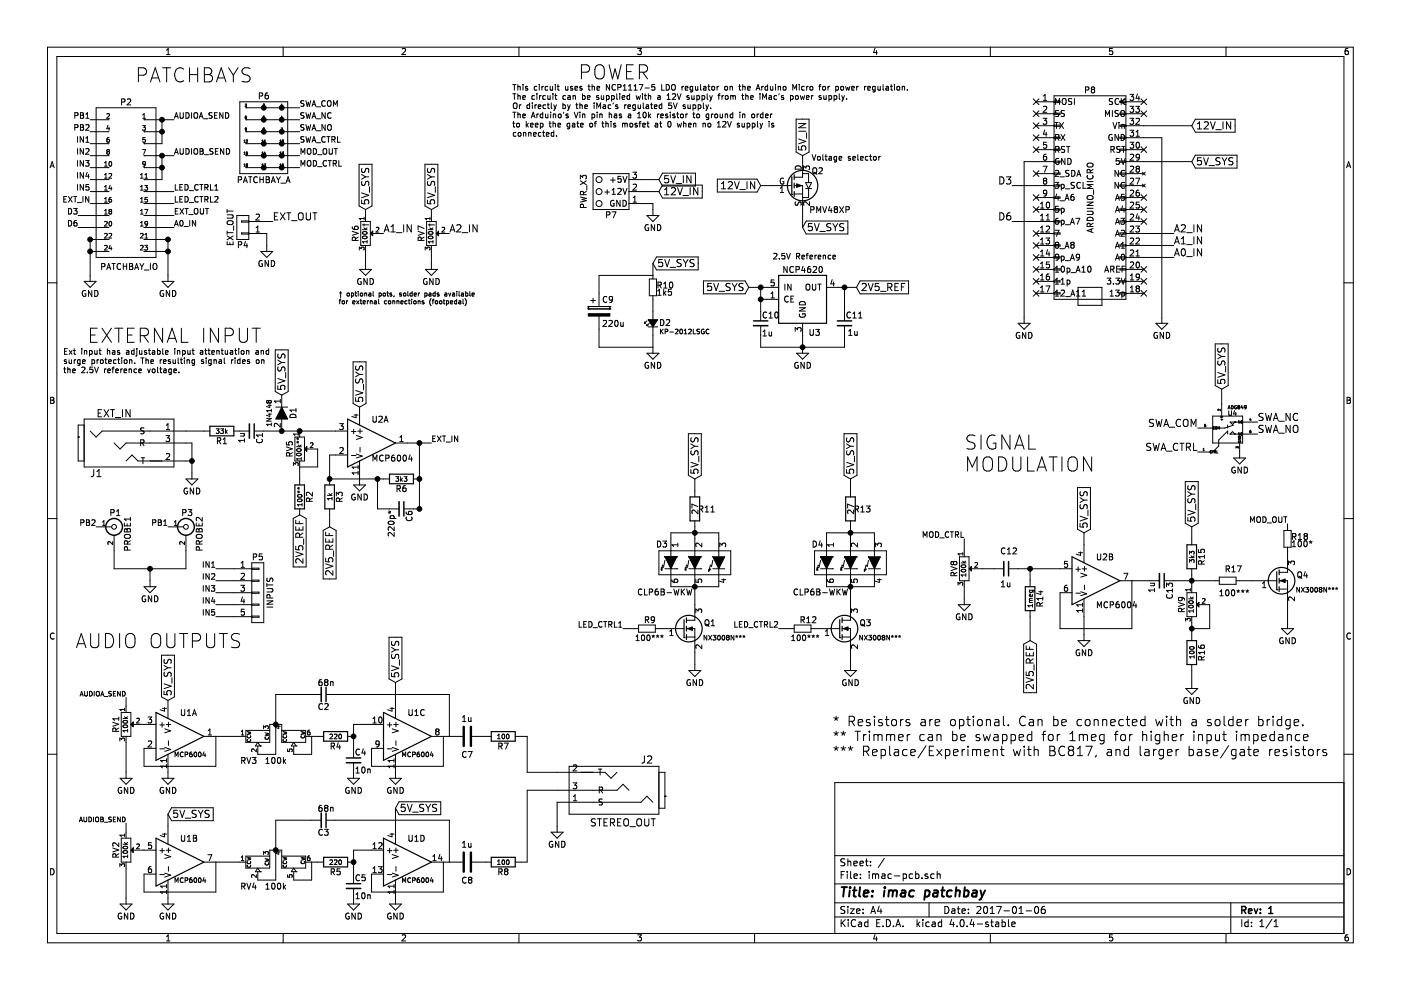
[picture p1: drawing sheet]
EESchema Schematic File Version 2
LIBS:power
LIBS:device
LIBS:transistors
LIBS:conn
LIBS:linear
LIBS:regul
LIBS:74xx
LIBS:cmos4000
LIBS:adc-dac
LIBS:memory
LIBS:xilinx
LIBS:microcontrollers
LIBS:dsp
LIBS:microchip
LIBS:analog_switches
LIBS:motorola
LIBS:texas
LIBS:intel
LIBS:audio
LIBS:interface
LIBS:digital-audio
LIBS:philips
LIBS:display
LIBS:cypress
LIBS:siliconi
LIBS:opto
LIBS:atmel
LIBS:contrib
LIBS:valves
LIBS:arduino
LIBS:imac
LIBS:jack_3p
LIBS:cree
LIBS:nxp-semi
LIBS:kingbright
LIBS:imac-pcb-cache
EELAYER 25 0
EELAYER END
$Descr A4 11693 8268
encoding utf-8
Sheet 1 1
Title "imac patchbay"
Date "2017-01-06"
Rev "1"
Comp ""
Comment1 ""
Comment2 ""
Comment3 ""
Comment4 ""
$EndDescr
$Comp
L ARDUINO_MICRO P8
U 1 1
P 9100 1650
F 0 "P8" H 9100 2550 50  0000 C CNN
F 1 "ARDUINO_MICRO" V 9100 1650 50  0000 C CNN
F 2 "Imac:Arduino_Micro_2x1x17" H 9100 550 50  0001 C CNN
F 3 "" H 9100 550 50  0000 C CNN
	1    9100 1650
	1    0    0    -1  
$EndComp
$Comp
L JACK_3P J2
U 1 1
P 5100 6600
F 0 "J2" H 4800 6350 60  0000 C CNN
F 1 "STEREO_OUT" H 5000 6875 60  0000 C CNN
F 2 "Lumberg:Lumberg_1503_03" H 5050 6600 60  0001 C CNN
F 3 "" H 5050 6600 60  0000 C CNN
	1    5100 6600
	-1   0    0    1   
$EndComp
$Comp
L JACK_3P J1
U 1 1
P 1100 3700
F 0 "J1" H 800 3450 60  0000 C CNN
F 1 "EXT_IN" H 950 3950 60  0000 C CNN
F 2 "Lumberg:Lumberg_1503_03" H 1050 3700 60  0001 C CNN
F 3 "" H 1050 3700 60  0000 C CNN
	1    1100 3700
	1    0    0    -1  
$EndComp
$Comp
L PROBE P1
U 1 1
P 950 4400
F 0 "P1" H 960 4520 50  0000 C CNN
F 1 "PROBE1" V 1060 4340 50  0000 C CNN
F 2 "Imac:PSG01546_RCA_Phono_Connector" H 950 4400 50  0001 C CNN
F 3 "" H 950 4400 50  0000 C CNN
	1    950  4400
	1    0    0    -1  
$EndComp
$Comp
L PROBE P3
U 1 1
P 1550 4400
F 0 "P3" H 1560 4520 50  0000 C CNN
F 1 "PROBE2" V 1660 4340 50  0000 C CNN
F 2 "Imac:PSG01546_RCA_Phono_Connector" H 1550 4400 50  0001 C CNN
F 3 "" H 1550 4400 50  0000 C CNN
	1    1550 4400
	1    0    0    -1  
$EndComp
$Comp
L CONN_01X05 P5
U 1 1
P 2150 4950
F 0 "P5" H 2150 5250 50  0000 C CNN
F 1 "INPUTS" V 2250 4950 50  0000 C CNN
F 2 "Socket_Strips:Socket_Strip_Angled_1x05" H 2150 4950 50  0001 C CNN
F 3 "" H 2150 4950 50  0000 C CNN
	1    2150 4950
	1    0    0    -1  
$EndComp
$Comp
L CONN_02X12_PATCH P2
U 1 1
P 1050 1550
F 0 "P2" H 1050 2250 50  0000 C CNN
F 1 "PATCHBAY_IO" H 1075 875 50  0000 C CNN
F 2 "Socket_Strips:Socket_Strip_Straight_2x12" H 1050 350 50  0001 C CNN
F 3 "" H 1050 350 50  0000 C CNN
	1    1050 1550
	1    0    0    -1  
$EndComp
$Comp
L GND #PWR01
U 1 1
P 5450 1750
F 0 "#PWR01" H 5450 1500 50  0001 C CNN
F 1 "GND" H 5450 1600 50  0000 C CNN
F 2 "" H 5450 1750 50  0000 C CNN
F 3 "" H 5450 1750 50  0000 C CNN
	1    5450 1750
	1    0    0    -1  
$EndComp
Text Label 1800 4750 2    47   ~ 0
IN1
Text Label 1800 4850 2    47   ~ 0
IN2
Text Label 1800 4950 2    47   ~ 0
IN3
Text Label 1800 5050 2    47   ~ 0
IN4
Text Label 1800 5150 2    47   ~ 0
IN5
$Comp
L GND #PWR02
U 1 1
P 1250 4850
F 0 "#PWR02" H 1250 4600 50  0001 C CNN
F 1 "GND" H 1250 4700 50  0000 C CNN
F 2 "" H 1250 4850 50  0000 C CNN
F 3 "" H 1250 4850 50  0000 C CNN
	1    1250 4850
	1    0    0    -1  
$EndComp
Text Label 1400 4400 2    47   ~ 0
PB1
Text Label 800  4400 2    47   ~ 0
PB2
Text Label 750  1200 2    47   ~ 0
IN1
Text Label 750  1300 2    47   ~ 0
IN2
Text Label 750  1400 2    47   ~ 0
IN3
Text Label 750  1500 2    47   ~ 0
IN4
Text Label 750  1600 2    47   ~ 0
IN5
Text Label 750  1000 2    47   ~ 0
PB1
Text Label 750  1100 2    47   ~ 0
PB2
$Comp
L GND #PWR03
U 1 1
P 750 2300
F 0 "#PWR03" H 750 2050 50  0001 C CNN
F 1 "GND" H 750 2150 50  0000 C CNN
F 2 "" H 750 2300 50  0000 C CNN
F 3 "" H 750 2300 50  0000 C CNN
	1    750  2300
	1    0    0    -1  
$EndComp
Text Label 1450 1000 0    47   ~ 0
AUDIOA_SEND
Text Label 1450 1300 0    47   ~ 0
AUDIOB_SEND
Text Label 1450 1600 0    47   ~ 0
LED_CTRL1
Text Label 1450 1700 0    47   ~ 0
LED_CTRL2
$Comp
L GND #PWR04
U 1 1
P 1400 2300
F 0 "#PWR04" H 1400 2050 50  0001 C CNN
F 1 "GND" H 1400 2150 50  0000 C CNN
F 2 "" H 1400 2300 50  0000 C CNN
F 3 "" H 1400 2300 50  0000 C CNN
	1    1400 2300
	1    0    0    -1  
$EndComp
$Comp
L CONN_03X06 P6
U 1 1
P 2200 1100
F 0 "P6" H 2200 1400 50  0000 C CNN
F 1 "PATCHBAY_A" H 2200 700 50  0000 C CNN
F 2 "Imac:Socket_Strip_Straight_3x06" H 2200 1100 50  0001 C CNN
F 3 "" H 2200 1100 50  0000 C CNN
	1    2200 1100
	1    0    0    -1  
$EndComp
Text Label 2500 900  0    47   ~ 0
SWA_COM
Text Label 2500 1000 0    47   ~ 0
SWA_NC
Text Label 2500 1100 0    47   ~ 0
SWA_NO
Text Label 2500 1200 0    47   ~ 0
SWA_CTRL
Text Label 2500 1300 0    47   ~ 0
MOD_OUT
Text Label 2500 1400 0    47   ~ 0
MOD_CTRL
Wire Wire Line
	1800 5150 1950 5150
Wire Wire Line
	1800 5050 1950 5050
Wire Wire Line
	1800 4950 1950 4950
Wire Wire Line
	1800 4850 1950 4850
Wire Wire Line
	1800 4750 1950 4750
Wire Wire Line
	950  4600 950  4750
Wire Wire Line
	950  4750 1550 4750
Wire Wire Line
	1550 4750 1550 4600
Wire Wire Line
	1250 4850 1250 4750
Connection ~ 1250 4750
Wire Wire Line
	750  2000 750  2300
Wire Wire Line
	750  2100 900  2100
Wire Wire Line
	900  2000 750  2000
Connection ~ 750  2100
Connection ~ 750  2000
Wire Wire Line
	750  1700 900  1700
Wire Wire Line
	750  1600 900  1600
Wire Wire Line
	750  1500 900  1500
Wire Wire Line
	900  1400 750  1400
Wire Wire Line
	900  1300 750  1300
Wire Wire Line
	900  1200 750  1200
Wire Wire Line
	900  1100 750  1100
Wire Wire Line
	900  1000 750  1000
Wire Wire Line
	1200 1000 1450 1000
Wire Wire Line
	1200 1100 1350 1100
Wire Wire Line
	1350 1000 1350 1200
Connection ~ 1350 1000
Wire Wire Line
	1350 1200 1200 1200
Connection ~ 1350 1100
Wire Wire Line
	1400 2100 1200 2100
Wire Wire Line
	1400 2000 1400 2300
Wire Wire Line
	1200 2000 1400 2000
Connection ~ 1400 2100
Wire Wire Line
	2050 900  2500 900 
Connection ~ 2350 900 
Connection ~ 2200 900 
Wire Wire Line
	2050 1000 2500 1000
Connection ~ 2350 1000
Connection ~ 2200 1000
Wire Wire Line
	2050 1100 2500 1100
Connection ~ 2350 1100
Connection ~ 2200 1100
Wire Wire Line
	2050 1200 2500 1200
Connection ~ 2200 1200
Connection ~ 2350 1200
Wire Wire Line
	2050 1300 2500 1300
Connection ~ 2200 1300
Connection ~ 2350 1300
Wire Wire Line
	2050 1400 2500 1400
Connection ~ 2350 1400
Connection ~ 2200 1400
$Comp
L GND #PWR05
U 1 1
P 10750 5200
F 0 "#PWR05" H 10750 4950 50  0001 C CNN
F 1 "GND" H 10750 5050 50  0000 C CNN
F 2 "" H 10750 5200 50  0000 C CNN
F 3 "" H 10750 5200 50  0000 C CNN
	1    10750 5200
	1    0    0    -1  
$EndComp
Wire Wire Line
	10750 5200 10750 5050
Text Label 10750 4375 2    47   ~ 0
MOD_OUT
Text Label 8050 4500 2    47   ~ 0
MOD_CTRL
Wire Wire Line
	1200 1300 1450 1300
Wire Wire Line
	1350 1300 1350 1500
Wire Wire Line
	1350 1400 1200 1400
Wire Wire Line
	1350 1500 1200 1500
Connection ~ 1350 1400
Connection ~ 1350 1300
Wire Wire Line
	1200 1600 1450 1600
Wire Wire Line
	1200 1700 1450 1700
Text Label 1450 1800 0    47   ~ 0
EXT_OUT
Wire Wire Line
	1450 1800 1200 1800
Connection ~ 1400 2000
$Comp
L POT RV8
U 1 1
P 8050 4750
F 0 "RV8" H 8050 4670 50  0000 C CNN
F 1 "100k" H 8050 4750 39  0000 C CNN
F 2 "Imac:Pot_Bourns_PTV09A-4_Horizontal_Rear_mount" H 8050 4750 50  0001 C CNN
F 3 "" H 8050 4750 50  0000 C CNN
	1    8050 4750
	0    1    1    0   
$EndComp
$Comp
L GND #PWR06
U 1 1
P 8050 5000
F 0 "#PWR06" H 8050 4750 50  0001 C CNN
F 1 "GND" H 8050 4850 50  0000 C CNN
F 2 "" H 8050 5000 50  0000 C CNN
F 3 "" H 8050 5000 50  0000 C CNN
	1    8050 5000
	1    0    0    -1  
$EndComp
Wire Wire Line
	8050 4900 8050 5000
Wire Wire Line
	8050 4500 8050 4600
$Comp
L C_Small C12
U 1 1
P 8400 4750
F 0 "C12" V 8250 4700 50  0000 L CNN
F 1 "1u" V 8525 4700 50  0000 L CNN
F 2 "Capacitors_SMD:C_0805" H 8400 4750 50  0001 C CNN
F 3 "" H 8400 4750 50  0000 C CNN
	1    8400 4750
	0    1    1    0   
$EndComp
$Comp
L R R14
U 1 1
P 8600 5000
F 0 "R14" V 8680 5000 50  0000 C CNN
F 1 "1meg" V 8600 5000 39  0000 C CNN
F 2 "Resistors_SMD:R_0603" V 8530 5000 50  0001 C CNN
F 3 "" H 8600 5000 50  0000 C CNN
	1    8600 5000
	1    0    0    -1  
$EndComp
$Comp
L MCP6004 U2
U 2 1
P 9150 4850
F 0 "U2" H 9150 5050 50  0000 L CNN
F 1 "MCP6004" H 9150 4650 50  0000 L CNN
F 2 "Housings_SOIC:SOIC-14_3.9x8.7mm_Pitch1.27mm" H 9100 4950 50  0001 C CNN
F 3 "" H 9200 5050 50  0000 C CNN
	2    9150 4850
	1    0    0    -1  
$EndComp
Wire Wire Line
	8200 4750 8300 4750
Wire Wire Line
	8500 4750 8850 4750
Wire Wire Line
	8600 4750 8600 4850
Connection ~ 8600 4750
Wire Wire Line
	9450 4850 9450 5250
Wire Wire Line
	9450 5250 8850 5250
Wire Wire Line
	8850 5250 8850 4950
$Comp
L C_Small C13
U 1 1
P 9700 4850
F 0 "C13" H 9710 4920 50  0000 L CNN
F 1 "1u" H 9710 4770 50  0000 L CNN
F 2 "Capacitors_SMD:C_0805" H 9700 4850 50  0001 C CNN
F 3 "" H 9700 4850 50  0000 C CNN
	1    9700 4850
	0    1    1    0   
$EndComp
Wire Wire Line
	9600 4850 9450 4850
$Comp
L R R15
U 1 1
P 9950 4650
F 0 "R15" V 10030 4650 50  0000 C CNN
F 1 "3k3" V 9950 4650 39  0000 C CNN
F 2 "Resistors_SMD:R_0603" V 9880 4650 50  0001 C CNN
F 3 "" H 9950 4650 50  0000 C CNN
	1    9950 4650
	1    0    0    -1  
$EndComp
$Comp
L R R16
U 1 1
P 9950 5450
F 0 "R16" V 10030 5450 50  0000 C CNN
F 1 "100" V 9950 5450 39  0000 C CNN
F 2 "Resistors_SMD:R_0603" V 9880 5450 50  0001 C CNN
F 3 "" H 9950 5450 50  0000 C CNN
	1    9950 5450
	1    0    0    -1  
$EndComp
$Comp
L POT RV9
U 1 1
P 9950 5050
F 0 "RV9" H 9950 4970 50  0000 C CNN
F 1 "100k" H 9950 5050 39  0000 C CNN
F 2 "Imac:Pot_Bourns_PTV09A-4_Horizontal_Rear_mount" H 9950 5050 50  0001 C CNN
F 3 "" H 9950 5050 50  0000 C CNN
	1    9950 5050
	0    1    1    0   
$EndComp
Wire Wire Line
	9950 5200 9950 5300
Wire Wire Line
	9800 4850 10150 4850
Wire Wire Line
	9950 4800 9950 4900
Connection ~ 9950 4850
Wire Wire Line
	10100 5050 10100 5250
Wire Wire Line
	10100 5250 9950 5250
Connection ~ 9950 5250
Wire Wire Line
	10350 4850 10450 4850
Wire Wire Line
	8600 5350 8600 5150
$Comp
L GND #PWR07
U 1 1
P 9950 5700
F 0 "#PWR07" H 9950 5450 50  0001 C CNN
F 1 "GND" H 9950 5550 50  0000 C CNN
F 2 "" H 9950 5700 50  0000 C CNN
F 3 "" H 9950 5700 50  0000 C CNN
	1    9950 5700
	1    0    0    -1  
$EndComp
Wire Wire Line
	9950 5700 9950 5600
$Comp
L GND #PWR08
U 1 1
P 9050 5300
F 0 "#PWR08" H 9050 5050 50  0001 C CNN
F 1 "GND" H 9050 5150 50  0000 C CNN
F 2 "" H 9050 5300 50  0000 C CNN
F 3 "" H 9050 5300 50  0000 C CNN
	1    9050 5300
	1    0    0    -1  
$EndComp
Wire Wire Line
	9050 5300 9050 5150
Wire Wire Line
	9050 4550 9050 4450
Wire Wire Line
	9950 4400 9950 4500
$Comp
L R_Small R18
U 1 1
P 10750 4500
F 0 "R18" H 10780 4520 50  0000 L CNN
F 1 "100*" H 10780 4460 50  0000 L CNN
F 2 "Resistors_SMD:R_0603_HandSoldering" H 10750 4500 50  0001 C CNN
F 3 "" H 10750 4500 50  0000 C CNN
	1    10750 4500
	1    0    0    -1  
$EndComp
Wire Wire Line
	10750 4375 10750 4400
Wire Wire Line
	10750 4600 10750 4650
Text Notes 8050 3950 0    118  ~ 0
SIGNAL \nMODULATION
$Comp
L ADG849 U4
U 1 1
P 10250 3675
F 0 "U4" H 10250 3900 39  0000 L CNN
F 1 "ADG849" H 10250 3950 28  0000 L CNN
F 2 "TO_SOT_Packages_SMD:SC-70-6" H 10250 3775 60  0001 C CNN
F 3 "" H 10250 3775 60  0001 C CNN
	1    10250 3675
	1    0    0    -1  
$EndComp
Text Notes 6950 6325 0    79   ~ 0
* Resistors are optional. Can be connected with a solder bridge.\n** Trimmer can be swapped for 1meg for higher input impedance\n*** Replace/Experiment with BC817, and larger base/gate resistors
$Comp
L R_Small R17
U 1 1
P 10250 4850
F 0 "R17" V 10150 4825 50  0000 L CNN
F 1 "100***" V 10350 4775 50  0000 L CNN
F 2 "Resistors_SMD:R_0603_HandSoldering" H 10250 4850 50  0001 C CNN
F 3 "" H 10250 4850 50  0000 C CNN
	1    10250 4850
	0    1    1    0   
$EndComp
Text Label 10000 3575 2    60   ~ 0
SWA_COM
Text Label 10000 3775 2    60   ~ 0
SWA_CTRL
Text Label 10500 3525 0    60   ~ 0
SWA_NC
Text Label 10500 3625 0    60   ~ 0
SWA_NO
$Comp
L GND #PWR09
U 1 1
P 10350 3775
F 0 "#PWR09" H 10350 3525 50  0001 C CNN
F 1 "GND" H 10350 3625 50  0000 C CNN
F 2 "" H 10350 3775 50  0000 C CNN
F 3 "" H 10350 3775 50  0000 C CNN
	1    10350 3775
	1    0    0    -1  
$EndComp
$Comp
L MCP6004 U2
U 1 1
P 3100 3700
F 0 "U2" H 3100 3900 50  0000 L CNN
F 1 "MCP6004" H 3100 3575 50  0000 L CNN
F 2 "Housings_SOIC:SOIC-14_3.9x8.7mm_Pitch1.27mm" H 3050 3800 50  0001 C CNN
F 3 "" H 3150 3900 50  0000 C CNN
	1    3100 3700
	1    0    0    -1  
$EndComp
$Comp
L R R6
U 1 1
P 3350 4000
F 0 "R6" V 3430 4000 50  0000 C CNN
F 1 "3k3" V 3350 4000 39  0000 C CNN
F 2 "Resistors_SMD:R_0603" V 3280 4000 50  0001 C CNN
F 3 "" H 3350 4000 50  0000 C CNN
	1    3350 4000
	0    1    1    0   
$EndComp
$Comp
L C_Small C6
U 1 1
P 3350 4250
F 0 "C6" H 3360 4320 50  0000 L CNN
F 1 "220p*" H 3360 4170 50  0000 L CNN
F 2 "Capacitors_SMD:C_0805" H 3350 4250 50  0001 C CNN
F 3 "" H 3350 4250 50  0000 C CNN
	1    3350 4250
	0    1    1    0   
$EndComp
Wire Wire Line
	2750 3800 2800 3800
Wire Wire Line
	3250 4250 3150 4250
$Comp
L R R3
U 1 1
P 2750 4150
F 0 "R3" V 2830 4150 50  0000 C CNN
F 1 "1k" V 2750 4150 39  0000 C CNN
F 2 "Resistors_SMD:R_0603" V 2680 4150 50  0001 C CNN
F 3 "" H 2750 4150 50  0000 C CNN
	1    2750 4150
	1    0    0    -1  
$EndComp
$Comp
L GND #PWR010
U 1 1
P 3000 4000
F 0 "#PWR010" H 3000 3750 50  0001 C CNN
F 1 "GND" H 3000 3850 50  0000 C CNN
F 2 "" H 3000 4000 50  0000 C CNN
F 3 "" H 3000 4000 50  0000 C CNN
	1    3000 4000
	1    0    0    -1  
$EndComp
Wire Wire Line
	3500 3700 3500 4250
Connection ~ 3500 3700
Connection ~ 3500 4250
Connection ~ 3500 4000
Wire Wire Line
	3150 4250 3150 4000
Wire Wire Line
	2750 4000 3200 4000
Connection ~ 2750 4000
Connection ~ 3150 4000
Wire Wire Line
	3500 4250 3450 4250
Wire Wire Line
	3400 3700 3600 3700
Wire Wire Line
	2750 3800 2750 4000
$Comp
L POT RV5
U 1 1
P 2500 3750
F 0 "RV5" H 2500 3670 50  0000 C CNN
F 1 "100k**" H 2500 3750 39  0000 C CNN
F 2 "Imac:Trimpot_Bourns_3386F_Vishay_M63" H 2500 3750 50  0001 C CNN
F 3 "" H 2500 3750 50  0000 C CNN
	1    2500 3750
	0    1    1    0   
$EndComp
$Comp
L R R2
U 1 1
P 2500 4150
F 0 "R2" V 2580 4150 50  0000 C CNN
F 1 "100**" V 2500 4150 39  0000 C CNN
F 2 "Resistors_SMD:R_0603_HandSoldering" V 2430 4150 50  0001 C CNN
F 3 "" H 2500 4150 50  0000 C CNN
	1    2500 4150
	1    0    0    -1  
$EndComp
Wire Wire Line
	2650 3750 2650 3900
Wire Wire Line
	2650 3900 2500 3900
Wire Wire Line
	2500 3900 2500 4000
Wire Wire Line
	2200 3600 2800 3600
$Comp
L D D1
U 1 1
P 2350 3450
F 0 "D1" H 2350 3550 50  0000 C CNN
F 1 "1N4148" H 2350 3350 39  0000 C CNN
F 2 "Imac:SOD-323F" H 2350 3450 50  0001 C CNN
F 3 "" H 2350 3450 50  0000 C CNN
	1    2350 3450
	0    1    1    0   
$EndComp
$Comp
L C_Small C1
U 1 1
P 2100 3600
F 0 "C1" H 2110 3670 50  0000 L CNN
F 1 "1u" H 2110 3520 50  0000 L CNN
F 2 "Capacitors_SMD:C_0805" H 2100 3600 50  0001 C CNN
F 3 "" H 2100 3600 50  0000 C CNN
	1    2100 3600
	0    1    1    0   
$EndComp
Connection ~ 2350 3600
Connection ~ 2500 3600
$Comp
L R R1
U 1 1
P 1850 3600
F 0 "R1" V 1930 3600 50  0000 C CNN
F 1 "33k" V 1850 3600 39  0000 C CNN
F 2 "Resistors_SMD:R_0603" V 1780 3600 50  0001 C CNN
F 3 "" H 1850 3600 50  0000 C CNN
	1    1850 3600
	0    1    1    0   
$EndComp
Text Label 750  1700 2    47   ~ 0
EXT_IN
Text Label 3600 3700 0    47   ~ 0
EXT_IN
Text Notes 725  2875 0    118  ~ 0
EXTERNAL INPUT
Text Notes 525  3125 0    47   ~ 0
Ext input has adjustable input attentuation and \nsurge protection. The resulting signal rides on \nthe 2.5V reference voltage.
$Comp
L MCP6004 U1
U 1 1
P 1500 6150
F 0 "U1" H 1500 6350 50  0000 L CNN
F 1 "MCP6004" H 1450 6000 39  0000 L CNN
F 2 "Housings_SOIC:SOIC-14_3.9x8.7mm_Pitch1.27mm" H 1450 6250 50  0001 C CNN
F 3 "" H 1550 6350 50  0000 C CNN
	1    1500 6150
	1    0    0    -1  
$EndComp
$Comp
L GND #PWR011
U 1 1
P 1400 6450
F 0 "#PWR011" H 1400 6200 50  0001 C CNN
F 1 "GND" H 1400 6300 50  0000 C CNN
F 2 "" H 1400 6450 50  0000 C CNN
F 3 "" H 1400 6450 50  0000 C CNN
	1    1400 6450
	1    0    0    -1  
$EndComp
Wire Wire Line
	1800 6150 1800 6400
Wire Wire Line
	1800 6400 1200 6400
Wire Wire Line
	1200 6400 1200 6250
$Comp
L POT RV1
U 1 1
P 1050 6050
F 0 "RV1" H 1050 5970 50  0000 C CNN
F 1 "100k" H 1050 6050 39  0000 C CNN
F 2 "Imac:Pot_Bourns_PTV09A-4_Horizontal_Rear_mount" H 1050 6050 50  0001 C CNN
F 3 "" H 1050 6050 50  0000 C CNN
	1    1050 6050
	0    1    1    0   
$EndComp
$Comp
L GND #PWR012
U 1 1
P 1050 6450
F 0 "#PWR012" H 1050 6200 50  0001 C CNN
F 1 "GND" H 1050 6300 50  0000 C CNN
F 2 "" H 1050 6450 50  0000 C CNN
F 3 "" H 1050 6450 50  0000 C CNN
	1    1050 6450
	1    0    0    -1  
$EndComp
Wire Wire Line
	1050 6450 1050 6200
Text Label 1050 5825 2    39   ~ 0
AUDIOA_SEND
Wire Wire Line
	1050 5825 1050 5900
$Comp
L DUAL_POT RV3
U 1 1
P 2300 6150
F 0 "RV3" V 2500 6375 50  0000 C CNN
F 1 "100k" V 2500 6150 50  0000 C CNN
F 2 "Imac:Dual_Pot_Bourns_3301H-00X" H 2300 6150 50  0001 C CNN
F 3 "" H 2300 6150 50  0000 C CNN
	1    2300 6150
	0    -1   1    0   
$EndComp
$Comp
L R R4
U 1 1
P 2800 6150
F 0 "R4" V 2880 6150 50  0000 C CNN
F 1 "220" V 2800 6150 39  0000 C CNN
F 2 "Resistors_SMD:R_0603" V 2730 6150 50  0001 C CNN
F 3 "" H 2800 6150 50  0000 C CNN
	1    2800 6150
	0    1    1    0   
$EndComp
Wire Wire Line
	2250 6050 2350 6050
Wire Wire Line
	2300 5800 2300 6300
Wire Wire Line
	2300 6300 2150 6300
Wire Wire Line
	2450 6300 2600 6300
Wire Wire Line
	2600 6300 2600 6150
Connection ~ 2300 6050
Wire Wire Line
	2600 6150 2650 6150
$Comp
L MCP6004 U1
U 3 1
P 3400 6150
F 0 "U1" H 3400 6350 50  0000 L CNN
F 1 "MCP6004" H 3350 6000 39  0000 L CNN
F 2 "Housings_SOIC:SOIC-14_3.9x8.7mm_Pitch1.27mm" H 3350 6250 50  0001 C CNN
F 3 "" H 3450 6350 50  0000 C CNN
	3    3400 6150
	1    0    0    -1  
$EndComp
$Comp
L C_Small C4
U 1 1
P 2950 6350
F 0 "C4" H 2960 6420 50  0000 L CNN
F 1 "10n" H 2960 6270 50  0000 L CNN
F 2 "Capacitors_SMD:C_0805" H 2950 6350 50  0001 C CNN
F 3 "" H 2950 6350 50  0000 C CNN
	1    2950 6350
	1    0    0    -1  
$EndComp
Wire Wire Line
	2950 6050 2950 6250
$Comp
L GND #PWR013
U 1 1
P 2950 6450
F 0 "#PWR013" H 2950 6200 50  0001 C CNN
F 1 "GND" H 2950 6300 50  0000 C CNN
F 2 "" H 2950 6450 50  0000 C CNN
F 3 "" H 2950 6450 50  0000 C CNN
	1    2950 6450
	1    0    0    -1  
$EndComp
Wire Wire Line
	2950 6050 3100 6050
Connection ~ 2950 6150
Wire Wire Line
	3100 6250 3100 6400
Wire Wire Line
	3100 6400 3700 6400
Wire Wire Line
	3700 6400 3700 6150
$Comp
L GND #PWR014
U 1 1
P 3300 6450
F 0 "#PWR014" H 3300 6200 50  0001 C CNN
F 1 "GND" H 3300 6300 50  0000 C CNN
F 2 "" H 3300 6450 50  0000 C CNN
F 3 "" H 3300 6450 50  0000 C CNN
	1    3300 6450
	1    0    0    -1  
$EndComp
$Comp
L C_Small C2
U 1 1
P 2700 5800
F 0 "C2" V 2800 5750 50  0000 L CNN
F 1 "68n" V 2600 5750 50  0000 L CNN
F 2 "Capacitors_SMD:C_0805" H 2700 5800 50  0001 C CNN
F 3 "" H 2700 5800 50  0000 C CNN
	1    2700 5800
	0    1    1    0   
$EndComp
Wire Wire Line
	2600 5800 2300 5800
Wire Wire Line
	2800 5800 3750 5800
Wire Wire Line
	3750 5800 3750 6150
Wire Wire Line
	3750 6150 3700 6150
$Comp
L C C7
U 1 1
P 3900 6150
F 0 "C7" V 4050 6100 50  0000 L CNN
F 1 "1u" V 3750 6100 50  0000 L CNN
F 2 "Capacitors_SMD:C_0805" H 3938 6000 50  0001 C CNN
F 3 "" H 3900 6150 50  0000 C CNN
	1    3900 6150
	0    1    1    0   
$EndComp
$Comp
L R R7
U 1 1
P 4200 6150
F 0 "R7" V 4280 6150 50  0000 C CNN
F 1 "100" V 4200 6150 39  0000 C CNN
F 2 "Resistors_SMD:R_0603" V 4130 6150 50  0001 C CNN
F 3 "" H 4200 6150 50  0000 C CNN
	1    4200 6150
	0    1    1    0   
$EndComp
Wire Wire Line
	1800 6150 2000 6150
Wire Wire Line
	4400 6150 4350 6150
Text Notes 625  5425 0    118  ~ 0
AUDIO OUTPUTS\n
$Comp
L MCP6004 U1
U 2 1
P 1500 7200
F 0 "U1" H 1500 7400 50  0000 L CNN
F 1 "MCP6004" H 1450 7050 39  0000 L CNN
F 2 "Housings_SOIC:SOIC-14_3.9x8.7mm_Pitch1.27mm" H 1450 7300 50  0001 C CNN
F 3 "" H 1550 7400 50  0000 C CNN
	2    1500 7200
	1    0    0    -1  
$EndComp
$Comp
L GND #PWR015
U 1 1
P 1400 7500
F 0 "#PWR015" H 1400 7250 50  0001 C CNN
F 1 "GND" H 1400 7350 50  0000 C CNN
F 2 "" H 1400 7500 50  0000 C CNN
F 3 "" H 1400 7500 50  0000 C CNN
	1    1400 7500
	1    0    0    -1  
$EndComp
Wire Wire Line
	1800 7200 1800 7450
Wire Wire Line
	1800 7450 1200 7450
Wire Wire Line
	1200 7450 1200 7300
$Comp
L POT RV2
U 1 1
P 1050 7100
F 0 "RV2" H 1050 7020 50  0000 C CNN
F 1 "100k" H 1050 7100 39  0000 C CNN
F 2 "Imac:Pot_Bourns_PTV09A-4_Horizontal_Rear_mount" H 1050 7100 50  0001 C CNN
F 3 "" H 1050 7100 50  0000 C CNN
	1    1050 7100
	0    1    1    0   
$EndComp
$Comp
L GND #PWR016
U 1 1
P 1050 7500
F 0 "#PWR016" H 1050 7250 50  0001 C CNN
F 1 "GND" H 1050 7350 50  0000 C CNN
F 2 "" H 1050 7500 50  0000 C CNN
F 3 "" H 1050 7500 50  0000 C CNN
	1    1050 7500
	1    0    0    -1  
$EndComp
Wire Wire Line
	1050 7500 1050 7250
Text Label 1050 6875 2    39   ~ 0
AUDIOB_SEND
Wire Wire Line
	1050 6875 1050 6950
$Comp
L DUAL_POT RV4
U 1 1
P 2300 7200
F 0 "RV4" V 2500 7425 50  0000 C CNN
F 1 "100k" V 2500 7200 50  0000 C CNN
F 2 "Imac:Dual_Pot_Bourns_3301H-00X" H 2300 7200 50  0001 C CNN
F 3 "" H 2300 7200 50  0000 C CNN
	1    2300 7200
	0    -1   1    0   
$EndComp
$Comp
L R R5
U 1 1
P 2800 7200
F 0 "R5" V 2880 7200 50  0000 C CNN
F 1 "220" V 2800 7200 39  0000 C CNN
F 2 "Resistors_SMD:R_0603" V 2730 7200 50  0001 C CNN
F 3 "" H 2800 7200 50  0000 C CNN
	1    2800 7200
	0    1    1    0   
$EndComp
Wire Wire Line
	2250 7100 2350 7100
Wire Wire Line
	2300 6850 2300 7350
Wire Wire Line
	2300 7350 2150 7350
Wire Wire Line
	2450 7350 2600 7350
Wire Wire Line
	2600 7350 2600 7200
Connection ~ 2300 7100
Wire Wire Line
	2600 7200 2650 7200
$Comp
L MCP6004 U1
U 4 1
P 3400 7200
F 0 "U1" H 3400 7400 50  0000 L CNN
F 1 "MCP6004" H 3350 7050 39  0000 L CNN
F 2 "Housings_SOIC:SOIC-14_3.9x8.7mm_Pitch1.27mm" H 3350 7300 50  0001 C CNN
F 3 "" H 3450 7400 50  0000 C CNN
	4    3400 7200
	1    0    0    -1  
$EndComp
$Comp
L C_Small C5
U 1 1
P 2950 7400
F 0 "C5" H 2960 7470 50  0000 L CNN
F 1 "10n" H 2960 7320 50  0000 L CNN
F 2 "Capacitors_SMD:C_0805" H 2950 7400 50  0001 C CNN
F 3 "" H 2950 7400 50  0000 C CNN
	1    2950 7400
	1    0    0    -1  
$EndComp
Wire Wire Line
	2950 7100 2950 7300
$Comp
L GND #PWR017
U 1 1
P 2950 7500
F 0 "#PWR017" H 2950 7250 50  0001 C CNN
F 1 "GND" H 2950 7350 50  0000 C CNN
F 2 "" H 2950 7500 50  0000 C CNN
F 3 "" H 2950 7500 50  0000 C CNN
	1    2950 7500
	1    0    0    -1  
$EndComp
Wire Wire Line
	2950 7100 3100 7100
Connection ~ 2950 7200
Wire Wire Line
	3100 7300 3100 7450
Wire Wire Line
	3100 7450 3700 7450
Wire Wire Line
	3700 7450 3700 7200
$Comp
L GND #PWR018
U 1 1
P 3300 7500
F 0 "#PWR018" H 3300 7250 50  0001 C CNN
F 1 "GND" H 3300 7350 50  0000 C CNN
F 2 "" H 3300 7500 50  0000 C CNN
F 3 "" H 3300 7500 50  0000 C CNN
	1    3300 7500
	1    0    0    -1  
$EndComp
$Comp
L C_Small C3
U 1 1
P 2700 6850
F 0 "C3" V 2800 6800 50  0000 L CNN
F 1 "68n" V 2600 6800 50  0000 L CNN
F 2 "Capacitors_SMD:C_0805" H 2700 6850 50  0001 C CNN
F 3 "" H 2700 6850 50  0000 C CNN
	1    2700 6850
	0    1    1    0   
$EndComp
Wire Wire Line
	2600 6850 2300 6850
Wire Wire Line
	2800 6850 3750 6850
Wire Wire Line
	3750 6850 3750 7200
Wire Wire Line
	3750 7200 3700 7200
$Comp
L C C8
U 1 1
P 3900 7200
F 0 "C8" V 4050 7150 50  0000 L CNN
F 1 "1u" V 3750 7150 50  0000 L CNN
F 2 "Capacitors_SMD:C_0805" H 3938 7050 50  0001 C CNN
F 3 "" H 3900 7200 50  0000 C CNN
	1    3900 7200
	0    1    1    0   
$EndComp
$Comp
L R R8
U 1 1
P 4200 7200
F 0 "R8" V 4280 7200 50  0000 C CNN
F 1 "100" V 4200 7200 39  0000 C CNN
F 2 "Resistors_SMD:R_0603" V 4130 7200 50  0001 C CNN
F 3 "" H 4200 7200 50  0000 C CNN
	1    4200 7200
	0    1    1    0   
$EndComp
Wire Wire Line
	1800 7200 2000 7200
Wire Wire Line
	4400 7200 4350 7200
Wire Wire Line
	4400 6150 4400 6450
Wire Wire Line
	4400 6450 4650 6450
Wire Wire Line
	4400 7200 4400 6600
Wire Wire Line
	4400 6600 4650 6600
$Comp
L GND #PWR019
U 1 1
P 4650 6900
F 0 "#PWR019" H 4650 6650 50  0001 C CNN
F 1 "GND" H 4650 6750 50  0000 C CNN
F 2 "" H 4650 6900 50  0000 C CNN
F 3 "" H 4650 6900 50  0000 C CNN
	1    4650 6900
	1    0    0    -1  
$EndComp
Wire Wire Line
	4650 6900 4650 6700
Wire Wire Line
	1550 3600 1700 3600
Wire Wire Line
	1550 3700 1600 3700
Wire Wire Line
	1600 3700 1600 3950
Wire Wire Line
	1600 3850 1550 3850
$Comp
L GND #PWR020
U 1 1
P 1600 3950
F 0 "#PWR020" H 1600 3700 50  0001 C CNN
F 1 "GND" H 1600 3800 50  0000 C CNN
F 2 "" H 1600 3950 50  0000 C CNN
F 3 "" H 1600 3950 50  0000 C CNN
	1    1600 3950
	1    0    0    -1  
$EndComp
Connection ~ 1600 3850
$Comp
L NCP4620 U3
U 1 1
P 6700 2500
F 0 "U3" H 6750 2225 50  0000 L CNN
F 1 "NCP4620" H 6875 2750 50  0000 R CNN
F 2 "TO_SOT_Packages_SMD:SC-70-5" H 6700 2100 50  0001 C CNN
F 3 "" H 6700 2500 50  0000 C CNN
	1    6700 2500
	1    0    0    -1  
$EndComp
Wire Wire Line
	6250 2400 6400 2400
Wire Wire Line
	6350 2400 6350 2600
Wire Wire Line
	6350 2500 6400 2500
$Comp
L GND #PWR021
U 1 1
P 6700 2900
F 0 "#PWR021" H 6700 2650 50  0001 C CNN
F 1 "GND" H 6700 2750 50  0000 C CNN
F 2 "" H 6700 2900 50  0000 C CNN
F 3 "" H 6700 2900 50  0000 C CNN
	1    6700 2900
	1    0    0    -1  
$EndComp
Wire Wire Line
	6700 2800 6700 2900
$Comp
L C_Small C10
U 1 1
P 6350 2700
F 0 "C10" H 6360 2770 50  0000 L CNN
F 1 "1u" H 6360 2620 50  0000 L CNN
F 2 "Capacitors_SMD:C_0805" H 6350 2700 50  0001 C CNN
F 3 "" H 6350 2700 50  0000 C CNN
	1    6350 2700
	1    0    0    -1  
$EndComp
$Comp
L C_Small C11
U 1 1
P 7050 2700
F 0 "C11" H 7060 2770 50  0000 L CNN
F 1 "1u" H 7075 2625 50  0000 L CNN
F 2 "Capacitors_SMD:C_0805" H 7050 2700 50  0001 C CNN
F 3 "" H 7050 2700 50  0000 C CNN
	1    7050 2700
	1    0    0    -1  
$EndComp
Wire Wire Line
	7000 2400 7150 2400
Wire Wire Line
	7050 2400 7050 2600
Wire Wire Line
	7050 2900 7050 2800
Wire Wire Line
	6350 2900 7050 2900
Wire Wire Line
	6350 2800 6350 2900
Connection ~ 6700 2900
Connection ~ 6350 2500
Connection ~ 6350 2400
Connection ~ 7050 2400
Text Notes 4825 675  0    118  ~ 0
POWER
$Comp
L R_Small R10
U 1 1
P 5450 2400
F 0 "R10" H 5480 2420 50  0000 L CNN
F 1 "1k5" H 5480 2360 50  0000 L CNN
F 2 "Resistors_SMD:R_0603" H 5450 2400 50  0001 C CNN
F 3 "" H 5450 2400 50  0000 C CNN
	1    5450 2400
	1    0    0    -1  
$EndComp
Wire Wire Line
	5450 2600 5450 2500
$Comp
L GND #PWR022
U 1 1
P 5450 2900
F 0 "#PWR022" H 5450 2650 50  0001 C CNN
F 1 "GND" H 5450 2750 50  0000 C CNN
F 2 "" H 5450 2900 50  0000 C CNN
F 3 "" H 5450 2900 50  0000 C CNN
	1    5450 2900
	1    0    0    -1  
$EndComp
Wire Wire Line
	5450 2900 5450 2800
$Comp
L PWR_X3 P7
U 1 1
P 5100 1600
F 0 "P7" H 5100 1800 50  0000 C CNN
F 1 "PWR_X3" V 5325 1600 50  0000 C CNN
F 2 "Imac:TerminalBlock_TE_282834-3-2.54mm_3pol" H 5000 1600 50  0001 C CNN
F 3 "" H 5000 1600 50  0000 C CNN
	1    5100 1600
	-1   0    0    1   
$EndComp
$Comp
L PMV48XP Q2
U 1 1
P 6650 1550
F 0 "Q2" H 6875 1675 50  0000 R CNN
F 1 "PMV48XP" H 7100 1350 50  0000 R CNN
F 2 "TO_SOT_Packages_SMD:SOT-23" H 6800 1650 50  0001 C CNN
F 3 "" H 6600 1550 50  0000 C CNN
	1    6650 1550
	1    0    0    -1  
$EndComp
Text Notes 4275 1150 0    47   ~ 0
This circuit uses the NCP1117-5 LDO regulator on the Arduino Micro for power regulation.\nThe circuit can be supplied with a 12V supply from the iMac's power supply. \nOr directly by the iMac's regulated 5V supply.\nThe Arduino's Vin pin has a 10k resistor to ground in order\nto keep the gate of this mosfet at 0 when no 12V supply is\nconnected.
Wire Wire Line
	5450 1750 5450 1700
Wire Wire Line
	5450 1700 5350 1700
Wire Wire Line
	6700 1750 6700 1900
Wire Wire Line
	9950 1050 9550 1050
Wire Wire Line
	9950 1350 9550 1350
Wire Wire Line
	9550 1150 9700 1150
Wire Wire Line
	9700 1150 9700 2650
$Comp
L GND #PWR023
U 1 1
P 8550 2650
F 0 "#PWR023" H 8550 2400 50  0001 C CNN
F 1 "GND" H 8550 2500 50  0000 C CNN
F 2 "" H 8550 2650 50  0000 C CNN
F 3 "" H 8550 2650 50  0000 C CNN
	1    8550 2650
	1    0    0    -1  
$EndComp
Wire Wire Line
	8550 2650 8550 1350
Wire Wire Line
	8550 1350 8650 1350
Text Notes 6775 1350 0    47   ~ 0
Voltage selector
Text Notes 6450 2175 0    47   ~ 0
2.5V Reference
Wire Wire Line
	2750 4400 2750 4300
Text Notes 1125 700  0    118  ~ 0
PATCHBAYS
$Comp
L CLP6B-WKW D4
U 1 1
P 7100 4700
F 0 "D4" V 7250 4975 50  0000 C CNN
F 1 "CLP6B-WKW" V 6850 4950 50  0000 C CNN
F 2 "Imac:PLCC6-3in1-SMD-LED" H 7100 4650 50  0001 C CNN
F 3 "" H 7100 4650 50  0000 C CNN
	1    7100 4700
	0    -1   -1   0   
$EndComp
$Comp
L R R13
U 1 1
P 7100 4250
F 0 "R13" H 7200 4250 50  0000 C CNN
F 1 "27" V 7100 4250 50  0000 C CNN
F 2 "Resistors_SMD:R_1812" V 7030 4250 50  0001 C CNN
F 3 "" H 7100 4250 50  0000 C CNN
	1    7100 4250
	1    0    0    -1  
$EndComp
Wire Wire Line
	7100 4400 7100 4500
Wire Wire Line
	6900 4450 7300 4450
Wire Wire Line
	6900 4450 6900 4500
Connection ~ 7100 4450
Wire Wire Line
	7300 4450 7300 4500
Wire Wire Line
	7100 4000 7100 4100
$Comp
L NX3008N Q3
U 1 1
P 7000 5250
F 0 "Q3" H 7275 5300 50  0000 R CNN
F 1 "NX3008N***" H 7525 5175 39  0000 R CNN
F 2 "TO_SOT_Packages_SMD:SC-70" H 7200 5350 50  0001 C CNN
F 3 "" H 7000 5250 50  0000 C CNN
	1    7000 5250
	1    0    0    -1  
$EndComp
Wire Wire Line
	6900 4900 7300 4900
Connection ~ 7100 4900
Wire Wire Line
	7100 4900 7100 5050
$Comp
L GND #PWR024
U 1 1
P 7100 5550
F 0 "#PWR024" H 7100 5300 50  0001 C CNN
F 1 "GND" H 7100 5400 50  0000 C CNN
F 2 "" H 7100 5550 50  0000 C CNN
F 3 "" H 7100 5550 50  0000 C CNN
	1    7100 5550
	1    0    0    -1  
$EndComp
Wire Wire Line
	7100 5550 7100 5450
Text Label 6500 5250 2    47   ~ 0
LED_CTRL2
Wire Wire Line
	6500 5250 6600 5250
$Comp
L R_Small R12
U 1 1
P 6700 5250
F 0 "R12" V 6625 5225 50  0000 L CNN
F 1 "100***" V 6775 5150 47  0000 L CNN
F 2 "Resistors_SMD:R_0603_HandSoldering" H 6700 5250 50  0001 C CNN
F 3 "" H 6700 5250 50  0000 C CNN
	1    6700 5250
	0    1    1    0   
$EndComp
$Comp
L NX3008N Q4
U 1 1
P 10650 4850
F 0 "Q4" H 10925 4900 50  0000 R CNN
F 1 "NX3008N***" H 11175 4775 39  0000 R CNN
F 2 "TO_SOT_Packages_SMD:SC-70" H 10850 4950 50  0001 C CNN
F 3 "" H 10650 4850 50  0000 C CNN
	1    10650 4850
	1    0    0    -1  
$EndComp
$Comp
L CLP6B-WKW D3
U 1 1
P 5800 4700
F 0 "D3" V 5950 4975 50  0000 C CNN
F 1 "CLP6B-WKW" V 5550 4950 50  0000 C CNN
F 2 "Imac:PLCC6-3in1-SMD-LED" H 5800 4650 50  0001 C CNN
F 3 "" H 5800 4650 50  0000 C CNN
	1    5800 4700
	0    -1   -1   0   
$EndComp
$Comp
L R R11
U 1 1
P 5800 4250
F 0 "R11" H 5900 4250 50  0000 C CNN
F 1 "27" V 5800 4250 50  0000 C CNN
F 2 "Resistors_SMD:R_1812" V 5730 4250 50  0001 C CNN
F 3 "" H 5800 4250 50  0000 C CNN
	1    5800 4250
	1    0    0    -1  
$EndComp
Wire Wire Line
	5800 4400 5800 4500
Wire Wire Line
	5600 4450 6000 4450
Wire Wire Line
	5600 4450 5600 4500
Connection ~ 5800 4450
Wire Wire Line
	6000 4450 6000 4500
Wire Wire Line
	5800 4000 5800 4100
$Comp
L NX3008N Q1
U 1 1
P 5700 5250
F 0 "Q1" H 5975 5300 50  0000 R CNN
F 1 "NX3008N***" H 6225 5175 39  0000 R CNN
F 2 "TO_SOT_Packages_SMD:SC-70" H 5900 5350 50  0001 C CNN
F 3 "" H 5700 5250 50  0000 C CNN
	1    5700 5250
	1    0    0    -1  
$EndComp
Wire Wire Line
	5600 4900 6000 4900
Connection ~ 5800 4900
Wire Wire Line
	5800 4900 5800 5050
$Comp
L GND #PWR025
U 1 1
P 5800 5550
F 0 "#PWR025" H 5800 5300 50  0001 C CNN
F 1 "GND" H 5800 5400 50  0000 C CNN
F 2 "" H 5800 5550 50  0000 C CNN
F 3 "" H 5800 5550 50  0000 C CNN
	1    5800 5550
	1    0    0    -1  
$EndComp
Wire Wire Line
	5800 5550 5800 5450
Text Label 5200 5250 2    47   ~ 0
LED_CTRL1
Wire Wire Line
	5200 5250 5300 5250
$Comp
L R_Small R9
U 1 1
P 5400 5250
F 0 "R9" V 5325 5225 50  0000 L CNN
F 1 "100***" V 5475 5150 47  0000 L CNN
F 2 "Resistors_SMD:R_0603_HandSoldering" H 5400 5250 50  0001 C CNN
F 3 "" H 5400 5250 50  0000 C CNN
	1    5400 5250
	0    1    1    0   
$EndComp
$Comp
L KP-2012LSGC D2
U 1 1
P 5450 2700
F 0 "D2" V 5450 2550 50  0000 L CNN
F 1 "KP-2012LSGC" V 5375 2225 39  0000 L CNN
F 2 "LEDs:LED_0805" V 5450 2700 50  0001 C CNN
F 3 "" V 5450 2700 50  0000 C CNN
	1    5450 2700
	0    -1   -1   0   
$EndComp
Text Label 9800 2150 0    60   ~ 0
A0_IN
Wire Wire Line
	9800 2150 9550 2150
Text Label 9800 2050 0    60   ~ 0
A1_IN
Wire Wire Line
	9800 2050 9550 2050
Text Label 9800 1950 0    60   ~ 0
A2_IN
Wire Wire Line
	9800 1950 9550 1950
Text Label 8450 1550 2    60   ~ 0
D3
Text Label 8450 1850 2    60   ~ 0
D6
Wire Wire Line
	8450 1850 8650 1850
Wire Wire Line
	8450 1550 8650 1550
Text Label 650  1800 2    47   ~ 0
D3
Text Label 650  1900 2    47   ~ 0
D6
Wire Wire Line
	650  1900 900  1900
Wire Wire Line
	650  1800 900  1800
Text Label 1450 1900 0    47   ~ 0
A0_IN
Wire Wire Line
	1450 1900 1200 1900
Text Label 3200 1950 0    60   ~ 0
A1_IN
Text Label 3750 1950 0    60   ~ 0
A2_IN
$Comp
L BOURNS_TRIM RV6
U 1 1
P 3050 1950
F 0 "RV6" H 3050 1870 50  0000 C CNN
F 1 "100k†" H 3050 1950 39  0000 C CNN
F 2 "Imac:Trimpot_Bourns_Big_Pads_3386F_Vishay_M63" H 3050 1950 50  0001 C CNN
F 3 "" H 3050 1950 50  0000 C CNN
	1    3050 1950
	0    1    1    0   
$EndComp
$Comp
L GND #PWR026
U 1 1
P 3050 2200
F 0 "#PWR026" H 3050 1950 50  0001 C CNN
F 1 "GND" H 3050 2050 50  0000 C CNN
F 2 "" H 3050 2200 50  0000 C CNN
F 3 "" H 3050 2200 50  0000 C CNN
	1    3050 2200
	1    0    0    -1  
$EndComp
Wire Wire Line
	3050 2200 3050 2100
Wire Wire Line
	3050 1750 3050 1800
$Comp
L BOURNS_TRIM RV7
U 1 1
P 3600 1950
F 0 "RV7" H 3600 1870 50  0000 C CNN
F 1 "100k†" H 3600 1950 39  0000 C CNN
F 2 "Imac:Trimpot_Bourns_Big_Pads_3386F_Vishay_M63" H 3600 1950 50  0001 C CNN
F 3 "" H 3600 1950 50  0000 C CNN
	1    3600 1950
	0    1    1    0   
$EndComp
$Comp
L GND #PWR027
U 1 1
P 3600 2200
F 0 "#PWR027" H 3600 1950 50  0001 C CNN
F 1 "GND" H 3600 2050 50  0000 C CNN
F 2 "" H 3600 2200 50  0000 C CNN
F 3 "" H 3600 2200 50  0000 C CNN
	1    3600 2200
	1    0    0    -1  
$EndComp
Wire Wire Line
	3600 2200 3600 2100
Wire Wire Line
	3600 1750 3600 1800
Text Notes 2825 2550 0    39   ~ 0
† optional pots, solder pads available \nfor external connections (footpedal)
$Comp
L CP C9
U 1 1
P 5000 2600
F 0 "C9" H 5025 2700 50  0000 L CNN
F 1 "220u" H 5025 2500 50  0000 L CNN
F 2 "Capacitors_SMD:c_elec_6.3x7.7" H 5038 2450 50  0001 C CNN
F 3 "" H 5000 2600 50  0000 C CNN
	1    5000 2600
	1    0    0    -1  
$EndComp
Wire Wire Line
	5000 2450 5000 2300
Wire Wire Line
	5000 2300 5450 2300
Wire Wire Line
	5000 2750 5000 2900
Wire Wire Line
	5000 2900 5450 2900
$Comp
L CONN_01X02 P4
U 1 1
P 2025 1900
F 0 "P4" H 2025 2050 50  0000 C CNN
F 1 "EXT_OUT" V 2125 1900 50  0000 C CNN
F 2 "Imac:TerminalBlock_TE_282834-2-2.54mm_2pol" H 2025 1900 50  0001 C CNN
F 3 "" H 2025 1900 50  0000 C CNN
	1    2025 1900
	-1   0    0    1   
$EndComp
Text Label 2275 1850 0    60   ~ 0
EXT_OUT
$Comp
L GND #PWR028
U 1 1
P 2225 2050
F 0 "#PWR028" H 2225 1800 50  0001 C CNN
F 1 "GND" H 2225 1900 50  0000 C CNN
F 2 "" H 2225 2050 50  0000 C CNN
F 3 "" H 2225 2050 50  0000 C CNN
	1    2225 2050
	1    0    0    -1  
$EndComp
Wire Wire Line
	2225 1950 2225 2050
Wire Wire Line
	2275 1850 2225 1850
Wire Wire Line
	5350 1500 5500 1500
Wire Wire Line
	5350 1600 5500 1600
Wire Wire Line
	6350 1550 6450 1550
Wire Wire Line
	6700 1300 6700 1350
Text GLabel 6700 1900 2    60   Input ~ 0
5V_SYS
Text GLabel 5450 2200 2    60   Input ~ 0
5V_SYS
Wire Wire Line
	5450 2300 5450 2200
Text GLabel 6250 2400 0    60   Input ~ 0
5V_SYS
Text GLabel 7150 2400 2    60   Input ~ 0
2V5_REF
Text GLabel 6700 1300 1    60   Input ~ 0
5V_IN
Text GLabel 6350 1550 0    60   Input ~ 0
12V_IN
Text GLabel 5500 1500 2    60   Input ~ 0
5V_IN
Text GLabel 5500 1600 2    60   Input ~ 0
12V_IN
Text GLabel 9950 1050 2    60   Input ~ 0
12V_IN
Text GLabel 9950 1350 2    60   Input ~ 0
5V_SYS
Text GLabel 10200 3250 1    60   Input ~ 0
5V_SYS
Wire Wire Line
	10200 3250 10200 3375
Text GLabel 9050 4450 1    60   Input ~ 0
5V_SYS
Text GLabel 9950 4400 1    60   Input ~ 0
5V_SYS
Text GLabel 8600 5350 3    60   Input ~ 0
2V5_REF
Text GLabel 7100 4000 1    60   Input ~ 0
5V_SYS
Text GLabel 5800 4000 1    60   Input ~ 0
5V_SYS
Text GLabel 1400 5850 1    60   Input ~ 0
5V_SYS
Text GLabel 3300 5700 1    60   Input ~ 0
5V_SYS
Wire Wire Line
	3300 5700 3300 5850
Text GLabel 3300 6750 2    60   Input ~ 0
5V_SYS
Wire Wire Line
	3300 6750 3300 6900
Text GLabel 1400 6800 2    60   Input ~ 0
5V_SYS
Wire Wire Line
	1400 6800 1400 6900
Text GLabel 3000 3400 1    60   Input ~ 0
5V_SYS
Text GLabel 2350 3300 1    60   Input ~ 0
5V_SYS
Text GLabel 2500 4300 3    60   Input ~ 0
2V5_REF
Text GLabel 2750 4400 3    60   Input ~ 0
2V5_REF
Text GLabel 3050 1750 1    60   Input ~ 0
5V_SYS
Text GLabel 3600 1750 1    60   Input ~ 0
5V_SYS
$Comp
L GND #PWR029
U 1 1
P 9700 2650
F 0 "#PWR029" H 9700 2400 50  0001 C CNN
F 1 "GND" H 9700 2500 50  0000 C CNN
F 2 "" H 9700 2650 50  0000 C CNN
F 3 "" H 9700 2650 50  0000 C CNN
	1    9700 2650
	1    0    0    -1  
$EndComp
NoConn ~ 9550 850 
NoConn ~ 9550 950 
NoConn ~ 9550 1250
NoConn ~ 9550 1650
NoConn ~ 9550 1750
NoConn ~ 9550 1850
NoConn ~ 9550 2250
NoConn ~ 9550 2350
NoConn ~ 9550 2450
NoConn ~ 8650 2450
NoConn ~ 8650 2350
NoConn ~ 8650 2250
NoConn ~ 8650 2150
NoConn ~ 8650 2050
NoConn ~ 8650 1950
NoConn ~ 8650 1750
NoConn ~ 8650 1650
NoConn ~ 8650 1450
NoConn ~ 8650 1250
NoConn ~ 8650 1150
NoConn ~ 8650 1050
NoConn ~ 8650 950 
NoConn ~ 8650 850 
$EndSCHEMATC
